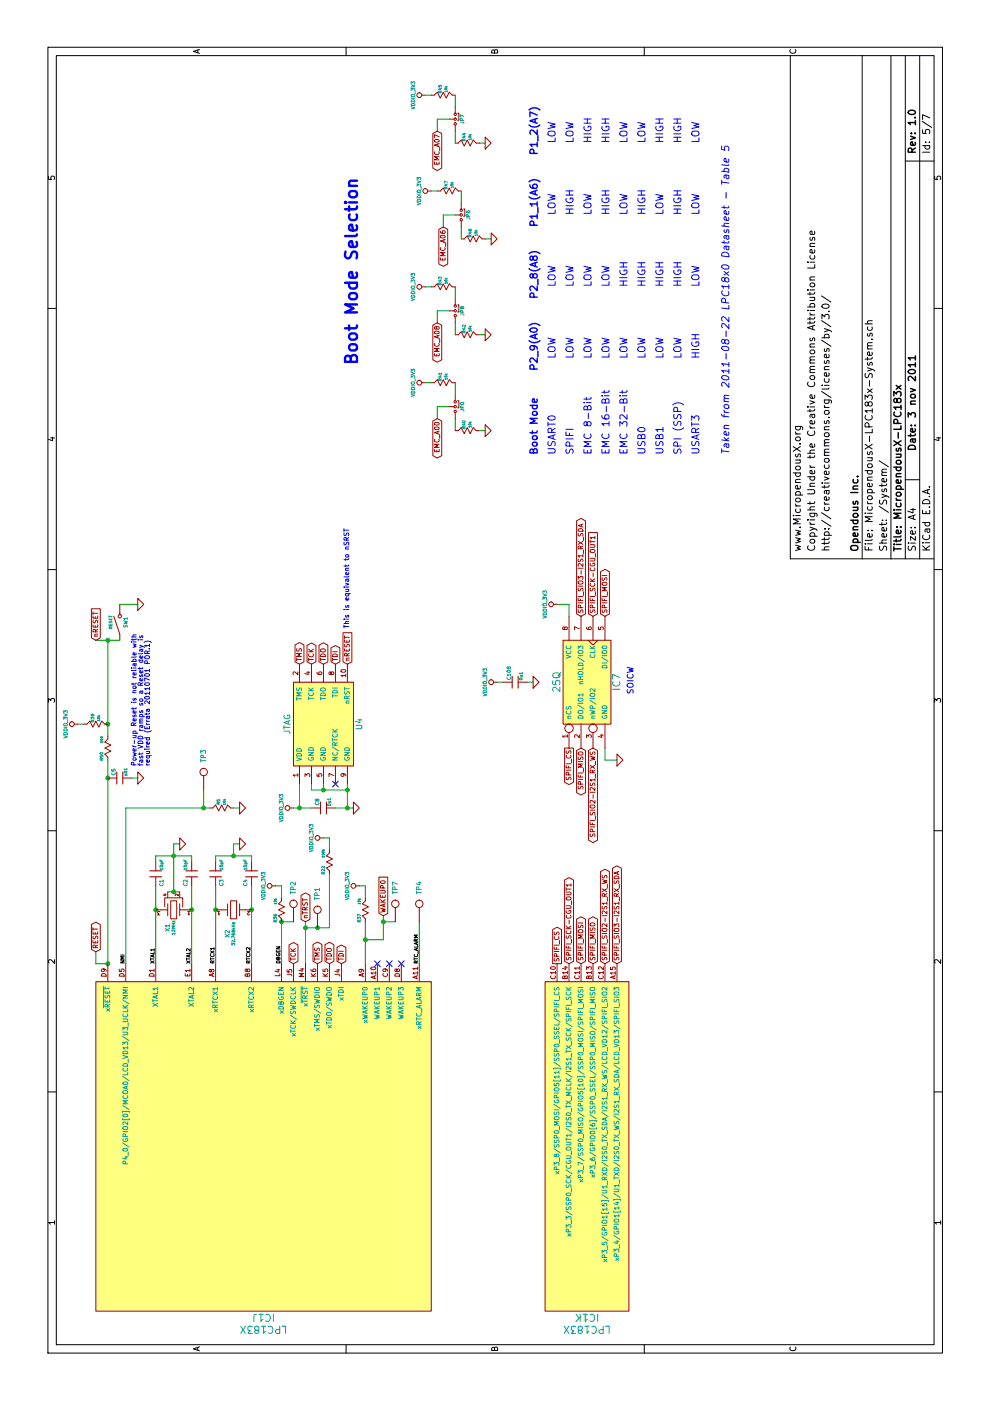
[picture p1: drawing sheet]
EESchema Schematic File Version 2  date 11/3/2011 3:45:57 PM
LIBS:power
LIBS:device
LIBS:transistors
LIBS:conn
LIBS:linear
LIBS:regul
LIBS:74xx
LIBS:cmos4000
LIBS:adc-dac
LIBS:memory
LIBS:xilinx
LIBS:special
LIBS:microcontrollers
LIBS:dsp
LIBS:microchip
LIBS:analog_switches
LIBS:motorola
LIBS:texas
LIBS:intel
LIBS:audio
LIBS:interface
LIBS:digital-audio
LIBS:philips
LIBS:display
LIBS:cypress
LIBS:siliconi
LIBS:opto
LIBS:atmel
LIBS:contrib
LIBS:valves
LIBS:MicropendousX-LPC183x-cache
EELAYER 25  0
EELAYER END
$Descr A4 11700 8267
encoding utf-8
Sheet 5 7
Title "MicropendousX-LPC183x"
Date "3 nov 2011"
Rev "1.0"
Comp "Opendous Inc."
Comment1 ""
Comment2 "http://creativecommons.org/licenses/by/3.0/"
Comment3 "Copyright Under the Creative Commons Attribution License"
Comment4 "www.MicropendousX.org"
$EndDescr
Text Notes 9900 5250 0    60   ~ 0
LOW
Text Notes 9900 5400 0    60   ~ 0
HIGH
Text Notes 9900 5700 0    60   ~ 0
HIGH
Text Notes 9900 5550 0    60   ~ 0
LOW
Text Notes 9900 4950 0    60   ~ 0
LOW
Text Notes 9900 5100 0    60   ~ 0
HIGH
Connection ~ 3650 900 
Wire Wire Line
	3650 800  3650 900 
Wire Wire Line
	3650 800  3750 800 
Wire Wire Line
	4600 2750 4700 2750
Wire Wire Line
	4700 2750 4700 2700
Connection ~ 3950 2550
Connection ~ 3850 3050
Wire Wire Line
	4050 3200 4000 3200
Wire Wire Line
	4000 3200 3850 3200
Wire Wire Line
	3850 3200 3850 3050
Wire Wire Line
	4950 2000 4950 1950
Wire Wire Line
	3650 1050 4950 1050
Wire Wire Line
	10600 3800 10500 3800
Wire Wire Line
	10900 3600 10900 3550
Wire Wire Line
	10500 4000 10500 4050
Wire Wire Line
	10800 3800 10900 3800
Wire Wire Line
	10600 3650 10700 3650
Wire Wire Line
	10700 3650 10700 3750
Wire Wire Line
	9900 3800 9900 3700
Wire Wire Line
	9900 3700 9800 3700
Wire Wire Line
	10000 3850 10100 3850
Wire Wire Line
	9700 4050 9700 4100
Wire Wire Line
	10100 3650 10100 3600
Wire Wire Line
	9800 3850 9700 3850
Wire Wire Line
	9000 3800 8900 3800
Wire Wire Line
	9300 3600 9300 3550
Wire Wire Line
	8900 4000 8900 4050
Wire Wire Line
	9200 3800 9300 3800
Wire Wire Line
	9000 3650 9100 3650
Wire Wire Line
	9100 3650 9100 3750
Wire Wire Line
	8300 3750 8300 3650
Wire Wire Line
	8300 3650 8200 3650
Wire Wire Line
	8400 3800 8500 3800
Wire Wire Line
	8100 4000 8100 4050
Wire Wire Line
	6350 800  6350 900 
Wire Wire Line
	6350 900  6350 1000
Wire Wire Line
	6000 4400 6000 4450
Wire Wire Line
	6650 4650 6650 4750
Wire Wire Line
	6650 4750 6550 4750
Wire Wire Line
	4000 3500 3650 3500
Wire Wire Line
	4000 2450 4000 2350
Connection ~ 5100 2700
Wire Wire Line
	5150 2700 5100 2700
Wire Wire Line
	5650 650  5650 700 
Wire Wire Line
	5200 1100 5200 1150
Connection ~ 5650 900 
Connection ~ 4100 1300
Wire Wire Line
	4300 1300 4100 1300
Wire Wire Line
	4100 1300 3650 1300
Connection ~ 4100 2100
Wire Wire Line
	4300 2100 4100 2100
Wire Wire Line
	4100 2100 3650 2100
Connection ~ 4550 1950
Wire Wire Line
	4650 2000 4650 1950
Wire Wire Line
	4500 1800 4550 1800
Wire Wire Line
	4550 1800 4550 1950
Wire Wire Line
	4550 1950 4550 2100
Wire Wire Line
	4550 2100 4500 2100
Wire Wire Line
	4650 1950 4550 1950
Connection ~ 4250 1450
Wire Wire Line
	4250 1450 4550 1450
Wire Wire Line
	4550 1450 4650 1450
Wire Wire Line
	4500 1600 4550 1600
Wire Wire Line
	4550 1600 4550 1450
Wire Wire Line
	4550 1450 4550 1300
Wire Wire Line
	4550 1300 4500 1300
Connection ~ 4950 2900
Wire Wire Line
	5150 2900 5100 2900
Wire Wire Line
	5100 2900 4950 2900
Wire Wire Line
	4950 2600 4950 2500
Wire Wire Line
	4950 2500 4950 2450
Wire Wire Line
	4950 2800 4950 2900
Wire Wire Line
	4950 2900 4950 2950
Wire Wire Line
	5150 2500 4950 2500
Connection ~ 4950 2500
Wire Wire Line
	4250 1400 4250 1450
Wire Wire Line
	4250 1450 4250 1500
Wire Wire Line
	4650 1450 4650 1500
Connection ~ 4550 1450
Wire Wire Line
	4300 1800 4100 1800
Wire Wire Line
	4100 1800 3650 1800
Connection ~ 4100 1800
Wire Wire Line
	4300 1600 4100 1600
Wire Wire Line
	4100 1600 3650 1600
Connection ~ 4100 1600
Wire Wire Line
	3650 900  5200 900 
Wire Wire Line
	5200 900  5350 900 
Connection ~ 5200 900 
Wire Wire Line
	5150 2600 5100 2600
Wire Wire Line
	5100 2600 5100 2700
Wire Wire Line
	5100 2700 5100 2900
Connection ~ 5100 2900
Wire Wire Line
	4200 2350 4300 2350
Wire Wire Line
	4300 2350 4300 2300
Wire Wire Line
	4000 2350 3650 2350
Connection ~ 4000 2350
Wire Wire Line
	3650 3050 3850 3050
Wire Wire Line
	3850 3050 4000 3050
Wire Wire Line
	4300 3000 4300 3050
Wire Wire Line
	4300 3050 4200 3050
Wire Wire Line
	5350 5150 5350 5050
Wire Wire Line
	5350 5050 5450 5050
Wire Wire Line
	6000 4200 6000 4150
Wire Wire Line
	6650 1000 6650 1150
Wire Wire Line
	6350 900  5650 900 
Wire Wire Line
	5650 900  5550 900 
Connection ~ 6350 900 
Wire Wire Line
	5100 1700 4950 1700
Wire Wire Line
	8500 3600 8500 3550
Wire Wire Line
	8200 3800 8100 3800
Wire Wire Line
	4950 1050 4950 1700
Wire Wire Line
	4950 1700 4950 1750
Connection ~ 4950 1700
Wire Wire Line
	4000 3300 4000 3200
Connection ~ 4000 3200
Wire Wire Line
	4000 2550 3950 2550
Wire Wire Line
	3950 2550 3650 2550
Wire Wire Line
	4400 2750 3950 2750
Wire Wire Line
	3950 2750 3950 2650
Wire Wire Line
	3950 2650 3950 2550
Connection ~ 3950 2650
Text Notes 10500 5400 0    60   ~ 0
LOW
Text Notes 10500 5250 0    60   ~ 0
LOW
Text Notes 10500 5700 0    60   ~ 0
HIGH
Text Notes 9900 5850 0    60   ~ 0
LOW
Text Notes 10500 5850 0    60   ~ 0
LOW
Text Notes 9300 5700 0    60   ~ 0
HIGH
Text Notes 9300 4800 0    60   ~ 0
LOW
Text Notes 9300 5100 0    60   ~ 0
LOW
Text Notes 9300 4950 0    60   ~ 0
LOW
Text Notes 8700 5700 0    60   ~ 0
LOW
Text Notes 9300 5850 0    60   ~ 0
LOW
Text Notes 7900 5850 0    60   ~ 0
USART3
Text Notes 8700 5850 0    60   ~ 0
HIGH
Text Notes 9300 4650 0    60   ~ 0
LOW
Text Notes 10500 4650 0    60   ~ 0
LOW
Text GLabel 3750 800  2    40   BiDi ~ 0
~RESET~
$Comp
L R_MINI R22
U 1 1
P 4500 2750
F 0 "R22" H 4430 2800 25  0000 C CNN
F 1 "199k" H 4570 2800 20  0000 C CNN
	1    4500 2750
	1    0    0    -1  
$EndComp
$Comp
L VDDIO_3V3 #PWR055
U 1 1
P 4700 2700
F 0 "#PWR055" H 4700 2800 30  0001 C CNN
F 1 "VDDIO_3V3" H 4700 2800 30  0000 C CNN
	1    4700 2700
	1    0    0    -1  
$EndComp
Text GLabel 4000 2550 2    40   BiDi ~ 0
nTRST
$Comp
L CONN_1 TP7
U 1 1
P 4150 3300
F 0 "TP7" H 4230 3300 40  0000 L CNN
F 1 "WAKEUP0" H 4150 3355 30  0001 C CNN
	1    4150 3300
	1    0    0    -1  
$EndComp
Text Notes 8700 5250 0    60   ~ 0
LOW
Text Notes 8700 5400 0    60   ~ 0
LOW
Text Notes 8700 5550 0    60   ~ 0
LOW
Text Notes 8700 4950 0    60   ~ 0
LOW
Text Notes 8700 5100 0    60   ~ 0
LOW
Text Notes 8700 4800 0    60   ~ 0
LOW
$Comp
L CONN_1 TP3
U 1 1
P 5250 1700
F 0 "TP3" H 5330 1700 40  0000 L CNN
F 1 "NMI" H 5250 1755 30  0001 C CNN
	1    5250 1700
	1    0    0    -1  
$EndComp
NoConn ~ 3650 3350
Text GLabel 4050 3200 2    40   Input ~ 0
WAKEUP0
$Comp
L GND #PWR056
U 1 1
P 4950 2000
F 0 "#PWR056" H 4950 2000 30  0001 C CNN
F 1 "GND" H 4950 1930 30  0001 C CNN
	1    4950 2000
	1    0    0    -1  
$EndComp
$Comp
L R_MINI R5
U 1 1
P 4950 1850
F 0 "R5" V 4925 1900 25  0000 C CNN
F 1 "10k" V 4975 1900 20  0000 C CNN
	1    4950 1850
	0    1    1    0   
$EndComp
Text Label 3650 3500 0    30   ~ 0
RTC_ALARM
Text Label 3650 1050 0    30   ~ 0
NMI
Text Label 3650 2350 0    30   ~ 0
DBGEN
$Comp
L CONN_1 TP1
U 1 1
P 4100 2650
F 0 "TP1" H 4180 2650 40  0000 L CNN
F 1 "nTRST" H 4100 2705 30  0001 C CNN
	1    4100 2650
	1    0    0    -1  
$EndComp
Text Notes 9300 5250 0    60   ~ 0
HIGH
Text Notes 9300 5400 0    60   ~ 0
HIGH
Text Notes 9300 5550 0    60   ~ 0
HIGH
Text Notes 9900 4800 0    60   ~ 0
HIGH
Text Notes 7900 6100 0    60   Italic 0
Taken from 2011-08-22 LPC18x0 Datasheet - Table 5
Text Notes 7900 5250 0    60   ~ 0
EMC 32-Bit
Text Notes 7900 5400 0    60   ~ 0
USB0
Text Notes 7900 5700 0    60   ~ 0
SPI (SSP)
Text Notes 10500 5550 0    60   ~ 0
HIGH
Text Notes 7900 5550 0    60   ~ 0
USB1
Text Notes 7900 4950 0    60   ~ 0
EMC 8-Bit
Text Notes 10500 4950 0    60   ~ 0
HIGH
Text Notes 10500 5100 0    60   ~ 0
HIGH
Text Notes 7900 5100 0    60   ~ 0
EMC 16-Bit
Text Notes 7900 4800 0    60   ~ 0
SPIFI
Text Notes 10500 4800 0    60   ~ 0
LOW
Text Notes 9900 4650 0    60   ~ 0
LOW
Text Notes 7900 4650 0    60   ~ 0
USART0
Text Notes 8700 4650 0    60   ~ 0
LOW
Text Notes 10400 4500 0    60   ~ 12
P1_2(A7)
Text Notes 9800 4500 0    60   ~ 12
P1_1(A6)
Text Notes 9200 4500 0    60   ~ 12
P2_8(A8)
Text Notes 8600 4500 0    60   ~ 12
P2_9(A0)
Text Notes 7900 4500 0    60   ~ 12
Boot Mode
Text Notes 8650 3000 0    100  ~ 20
Boot Mode Selection
$Comp
L JUMPER-3 JP7
U 1 1
P 10700 3800
F 0 "JP7" H 10700 3740 30  0000 C CNN
F 1 "JUMPER-3" H 10700 3800 30  0001 C CNN
	1    10700 3800
	1    0    0    -1  
$EndComp
$Comp
L R_MINI R44
U 1 1
P 10500 3900
F 0 "R44" V 10475 3950 25  0000 C CNN
F 1 "10k" V 10525 3950 20  0000 C CNN
	1    10500 3900
	0    1    1    0   
$EndComp
$Comp
L R_MINI R45
U 1 1
P 10900 3700
F 0 "R45" V 10875 3750 25  0000 C CNN
F 1 "10k" V 10925 3750 20  0000 C CNN
	1    10900 3700
	0    1    1    0   
$EndComp
$Comp
L VDDIO_3V3 #PWR057
U 1 1
P 10900 3550
F 0 "#PWR057" H 10900 3650 30  0001 C CNN
F 1 "VDDIO_3V3" H 10900 3650 30  0000 C CNN
	1    10900 3550
	1    0    0    -1  
$EndComp
$Comp
L GND #PWR058
U 1 1
P 10500 4050
F 0 "#PWR058" H 10500 4050 30  0001 C CNN
F 1 "GND" H 10500 3980 30  0001 C CNN
	1    10500 4050
	1    0    0    -1  
$EndComp
$Comp
L GND #PWR059
U 1 1
P 9700 4100
F 0 "#PWR059" H 9700 4100 30  0001 C CNN
F 1 "GND" H 9700 4030 30  0001 C CNN
	1    9700 4100
	1    0    0    -1  
$EndComp
$Comp
L VDDIO_3V3 #PWR060
U 1 1
P 10100 3600
F 0 "#PWR060" H 10100 3700 30  0001 C CNN
F 1 "VDDIO_3V3" H 10100 3700 30  0000 C CNN
	1    10100 3600
	1    0    0    -1  
$EndComp
$Comp
L R_MINI R47
U 1 1
P 10100 3750
F 0 "R47" V 10075 3800 25  0000 C CNN
F 1 "10k" V 10125 3800 20  0000 C CNN
	1    10100 3750
	0    1    1    0   
$EndComp
$Comp
L R_MINI R46
U 1 1
P 9700 3950
F 0 "R46" V 9675 4000 25  0000 C CNN
F 1 "10k" V 9725 4000 20  0000 C CNN
	1    9700 3950
	0    1    1    0   
$EndComp
$Comp
L JUMPER-3 JP6
U 1 1
P 9900 3850
F 0 "JP6" H 9900 3790 30  0000 C CNN
F 1 "JUMPER-3" H 9900 3850 30  0001 C CNN
	1    9900 3850
	1    0    0    -1  
$EndComp
$Comp
L JUMPER-3 JP8
U 1 1
P 9100 3800
F 0 "JP8" H 9100 3740 30  0000 C CNN
F 1 "JUMPER-3" H 9100 3800 30  0001 C CNN
	1    9100 3800
	1    0    0    -1  
$EndComp
$Comp
L R_MINI R42
U 1 1
P 8900 3900
F 0 "R42" V 8875 3950 25  0000 C CNN
F 1 "10k" V 8925 3950 20  0000 C CNN
	1    8900 3900
	0    1    1    0   
$EndComp
$Comp
L R_MINI R43
U 1 1
P 9300 3700
F 0 "R43" V 9275 3750 25  0000 C CNN
F 1 "10k" V 9325 3750 20  0000 C CNN
	1    9300 3700
	0    1    1    0   
$EndComp
$Comp
L VDDIO_3V3 #PWR061
U 1 1
P 9300 3550
F 0 "#PWR061" H 9300 3650 30  0001 C CNN
F 1 "VDDIO_3V3" H 9300 3650 30  0000 C CNN
	1    9300 3550
	1    0    0    -1  
$EndComp
$Comp
L GND #PWR062
U 1 1
P 8900 4050
F 0 "#PWR062" H 8900 4050 30  0001 C CNN
F 1 "GND" H 8900 3980 30  0001 C CNN
	1    8900 4050
	1    0    0    -1  
$EndComp
$Comp
L GND #PWR063
U 1 1
P 8100 4050
F 0 "#PWR063" H 8100 4050 30  0001 C CNN
F 1 "GND" H 8100 3980 30  0001 C CNN
	1    8100 4050
	1    0    0    -1  
$EndComp
$Comp
L VDDIO_3V3 #PWR064
U 1 1
P 4950 2450
F 0 "#PWR064" H 4950 2550 30  0001 C CNN
F 1 "VDDIO_3V3" H 4950 2550 30  0000 C CNN
	1    4950 2450
	1    0    0    -1  
$EndComp
$Comp
L VDDIO_3V3 #PWR065
U 1 1
P 5650 650
F 0 "#PWR065" H 5650 750 30  0001 C CNN
F 1 "VDDIO_3V3" H 5650 750 30  0000 C CNN
	1    5650 650 
	1    0    0    -1  
$EndComp
$Comp
L VDDIO_3V3 #PWR066
U 1 1
P 4300 2300
F 0 "#PWR066" H 4300 2400 30  0001 C CNN
F 1 "VDDIO_3V3" H 4300 2400 30  0000 C CNN
	1    4300 2300
	1    0    0    -1  
$EndComp
$Comp
L VDDIO_3V3 #PWR067
U 1 1
P 4300 3000
F 0 "#PWR067" H 4300 3100 30  0001 C CNN
F 1 "VDDIO_3V3" H 4300 3100 30  0000 C CNN
	1    4300 3000
	1    0    0    -1  
$EndComp
$Comp
L VDDIO_3V3 #PWR068
U 1 1
P 6000 4150
F 0 "#PWR068" H 6000 4250 30  0001 C CNN
F 1 "VDDIO_3V3" H 6000 4250 30  0000 C CNN
	1    6000 4150
	1    0    0    -1  
$EndComp
$Comp
L VDDIO_3V3 #PWR069
U 1 1
P 6650 4650
F 0 "#PWR069" H 6650 4750 30  0001 C CNN
F 1 "VDDIO_3V3" H 6650 4750 30  0000 C CNN
	1    6650 4650
	1    0    0    -1  
$EndComp
$Comp
L VDDIO_3V3 #PWR070
U 1 1
P 8500 3550
F 0 "#PWR070" H 8500 3650 30  0001 C CNN
F 1 "VDDIO_3V3" H 8500 3650 30  0000 C CNN
	1    8500 3550
	1    0    0    -1  
$EndComp
$Comp
L R_MINI R41
U 1 1
P 8500 3700
F 0 "R41" V 8475 3750 25  0000 C CNN
F 1 "10k" V 8525 3750 20  0000 C CNN
	1    8500 3700
	0    1    1    0   
$EndComp
$Comp
L R_MINI R40
U 1 1
P 8100 3900
F 0 "R40" V 8075 3950 25  0000 C CNN
F 1 "10k" V 8125 3950 20  0000 C CNN
	1    8100 3900
	0    1    1    0   
$EndComp
$Comp
L JUMPER-3 JP0
U 1 1
P 8300 3800
F 0 "JP0" H 8300 3740 30  0000 C CNN
F 1 "JUMPER-3" H 8300 3800 30  0001 C CNN
	1    8300 3800
	1    0    0    -1  
$EndComp
Text GLabel 8200 3650 0    40   BiDi ~ 0
EMC_A00
Text GLabel 9000 3650 0    40   BiDi ~ 0
EMC_A08
Text GLabel 9800 3700 0    40   BiDi ~ 0
EMC_A06
Text GLabel 10600 3650 0    40   BiDi ~ 0
EMC_A07
Text Notes 5900 5300 0    50   ~ 0
SOICW
$Comp
L GND #PWR071
U 1 1
P 6650 1150
F 0 "#PWR071" H 6650 1150 30  0001 C CNN
F 1 "GND" H 6650 1080 30  0001 C CNN
	1    6650 1150
	1    0    0    -1  
$EndComp
$Comp
L SWITCH_PUSHBUTTON SW1
U 1 1
P 6500 1000
F 0 "SW1" H 6500 950 30  0000 C CNN
F 1 "RESET" H 6500 1075 25  0000 C CNN
	1    6500 1000
	-1   0    0    -1  
$EndComp
$Comp
L GND #PWR072
U 1 1
P 5350 5150
F 0 "#PWR072" H 5350 5150 30  0001 C CNN
F 1 "GND" H 5350 5080 30  0001 C CNN
	1    5350 5150
	1    0    0    -1  
$EndComp
$Comp
L C_MINI C108
U 1 1
P 6000 4300
F 0 "C108" V 5950 4375 30  0000 C CNN
F 1 "0u1" V 6050 4350 25  0000 C CNN
	1    6000 4300
	0    1    1    0   
$EndComp
$Comp
L GND #PWR073
U 1 1
P 6000 4450
F 0 "#PWR073" H 6000 4450 30  0001 C CNN
F 1 "GND" H 6000 4380 30  0001 C CNN
	1    6000 4450
	1    0    0    -1  
$EndComp
Text GLabel 5450 4750 0    40   Output ~ 0
SPIFI_CS
Text GLabel 6550 4950 2    40   Input ~ 0
SPIFI_SCK-CGU_OUT1
Text GLabel 5450 4850 0    40   BiDi ~ 0
SPIFI_MISO
Text GLabel 6550 5050 2    40   BiDi ~ 0
SPIFI_MOSI
Text GLabel 5450 4950 0    40   BiDi ~ 0
SPIFI_SIO2-I2S1_RX_WS
Text GLabel 6550 4850 2    40   BiDi ~ 0
SPIFI_SIO3-I2S1_RX_SDA
$Comp
L SPI_FLASH_25Q IC7
U 1 1
P 6000 4900
F 0 "IC7" H 6000 4650 60  0000 C CNN
F 1 "25Q" H 6000 5150 60  0000 C CNN
	1    6000 4900
	1    0    0    -1  
$EndComp
$Comp
L R_MINI R37
U 1 1
P 4100 3050
F 0 "R37" H 4030 3100 25  0000 C CNN
F 1 "10k" H 4170 3100 20  0000 C CNN
	1    4100 3050
	1    0    0    -1  
$EndComp
NoConn ~ 3650 3150
NoConn ~ 3650 3250
$Comp
L CONN_1 TP4
U 1 1
P 4150 3500
F 0 "TP4" H 4230 3500 40  0000 L CNN
F 1 "RTC_ALARM" H 4150 3555 30  0001 C CNN
	1    4150 3500
	1    0    0    -1  
$EndComp
Text GLabel 3650 5150 2    40   BiDi ~ 0
SPIFI_SIO3-I2S1_RX_SDA
Text GLabel 3650 5050 2    40   BiDi ~ 0
SPIFI_SIO2-I2S1_RX_WS
Text GLabel 3650 4850 2    40   BiDi ~ 0
SPIFI_MOSI
Text GLabel 3650 4950 2    40   BiDi ~ 0
SPIFI_MISO
Text GLabel 3650 4750 2    40   BiDi ~ 0
SPIFI_SCK-CGU_OUT1
Text GLabel 3650 4650 2    40   Output ~ 0
SPIFI_CS
$Comp
L CONN_1 TP2
U 1 1
P 4150 2450
F 0 "TP2" H 4230 2450 40  0000 L CNN
F 1 "DBGEN" H 4150 2505 30  0001 C CNN
	1    4150 2450
	1    0    0    -1  
$EndComp
$Comp
L R_MINI R36
U 1 1
P 4100 2350
F 0 "R36" H 4030 2400 25  0000 C CNN
F 1 "10k" H 4170 2400 20  0000 C CNN
	1    4100 2350
	1    0    0    -1  
$EndComp
Text Notes 6450 2925 0    40   ~ 0
This is equivalent to nSRST
Text Notes 5300 1150 0    40   ~ 0
Power-up Reset is not reliable with\nfast VDD ramps so a Reset delay is\nrequired (Errata 20110701 POR.1)
$Comp
L GND #PWR074
U 1 1
P 5200 1150
F 0 "#PWR074" H 5200 1150 30  0001 C CNN
F 1 "GND" H 5200 1080 30  0001 C CNN
	1    5200 1150
	1    0    0    -1  
$EndComp
$Comp
L R_MINI R39
U 1 1
P 5650 800
F 0 "R39" V 5625 850 25  0000 C CNN
F 1 "10k" V 5675 850 20  0000 C CNN
	1    5650 800 
	0    1    1    0   
$EndComp
$Comp
L R_MINI R50
U 1 1
P 5450 900
F 0 "R50" H 5380 950 25  0000 C CNN
F 1 "100" H 5520 950 20  0000 C CNN
	1    5450 900 
	1    0    0    -1  
$EndComp
$Comp
L C_MINI C5
U 1 1
P 5200 1000
F 0 "C5" V 5150 1050 30  0000 C CNN
F 1 "u01" V 5250 1050 25  0000 C CNN
	1    5200 1000
	0    1    1    0   
$EndComp
Text GLabel 3650 2650 2    40   BiDi ~ 0
TMS
Text GLabel 3650 2750 2    40   BiDi ~ 0
TDO
Text GLabel 3650 2450 2    40   BiDi ~ 0
TCK
Text GLabel 3650 2850 2    40   BiDi ~ 0
TDI
Text GLabel 6350 800  2    40   Input ~ 0
nRESET
$Comp
L C_MINI C3
U 1 1
P 4400 1800
F 0 "C3" H 4325 1750 30  0000 C CNN
F 1 "10pF" H 4475 1750 25  0000 C CNN
	1    4400 1800
	1    0    0    -1  
$EndComp
$Comp
L C_MINI C4
U 1 1
P 4400 2100
F 0 "C4" H 4325 2150 30  0000 C CNN
F 1 "10pF" H 4475 2150 25  0000 C CNN
	1    4400 2100
	1    0    0    -1  
$EndComp
$Comp
L GND #PWR075
U 1 1
P 4650 2000
F 0 "#PWR075" H 4650 2000 30  0001 C CNN
F 1 "GND" H 4650 1930 30  0001 C CNN
	1    4650 2000
	1    0    0    -1  
$EndComp
Text Label 3650 1800 0    30   ~ 0
RTCX1
Text Label 3650 2100 0    30   ~ 0
RTCX2
Text Label 3650 1600 0    30   ~ 0
XTAL2
Text Label 3650 1300 0    30   ~ 0
XTAL1
$Comp
L GND #PWR076
U 1 1
P 4650 1500
F 0 "#PWR076" H 4650 1500 30  0001 C CNN
F 1 "GND" H 4650 1430 30  0001 C CNN
	1    4650 1500
	1    0    0    -1  
$EndComp
$Comp
L C_MINI C2
U 1 1
P 4400 1600
F 0 "C2" H 4325 1650 30  0000 C CNN
F 1 "10pF" H 4475 1650 25  0000 C CNN
	1    4400 1600
	1    0    0    -1  
$EndComp
$Comp
L C_MINI C1
U 1 1
P 4400 1300
F 0 "C1" H 4325 1250 30  0000 C CNN
F 1 "10pF" H 4475 1250 25  0000 C CNN
	1    4400 1300
	1    0    0    -1  
$EndComp
$Comp
L CRYSTAL_MINI_V2 X2
U 1 1
P 4100 1950
F 0 "X2" V 4050 1750 35  0000 C CNN
F 1 "32.768kHz" V 4100 1750 25  0000 C CNN
	1    4100 1950
	0    1    1    0   
$EndComp
$Comp
L CRYSTAL_4PIN_MINI_GND X1
U 1 1
P 4100 1450
F 0 "X1" V 4150 1300 35  0000 C CNN
F 1 "12MHz" V 4100 1300 25  0000 C CNN
	1    4100 1450
	0    1    -1   0   
$EndComp
$Comp
L LPC185X IC1
U 11 1
P 750 4900
F 0 "IC1" V 700 4900 60  0000 C CNN
F 1 "LPC183X" V 600 4900 60  0000 C CNN
	11   750  4900
	1    0    0    -1  
$EndComp
$Comp
L LPC185X IC1
U 10 1
P 750 2200
F 0 "IC1" V 700 2200 60  0000 C CNN
F 1 "LPC183X" V 600 2200 60  0000 C CNN
	10   750  2200
	1    0    0    -1  
$EndComp
NoConn ~ 5150 2800
$Comp
L CONN_CORTEX_DEBUG U4
U 1 1
P 5650 2700
F 0 "U4" H 5650 2400 50  0000 C CNN
F 1 "JTAG" H 5650 3000 50  0000 C CNN
	1    5650 2700
	1    0    0    -1  
$EndComp
Text GLabel 6150 2900 2    40   Input ~ 0
nRESET
$Comp
L GND #PWR077
U 1 1
P 4950 2950
F 0 "#PWR077" H 4950 2950 30  0001 C CNN
F 1 "GND" H 4950 2880 30  0001 C CNN
	1    4950 2950
	1    0    0    -1  
$EndComp
$Comp
L C_MINI C8
U 1 1
P 4950 2700
F 0 "C8" V 4900 2750 30  0000 C CNN
F 1 "0u1" V 5000 2750 25  0000 C CNN
	1    4950 2700
	0    1    1    0   
$EndComp
Text GLabel 6150 2800 2    40   BiDi ~ 0
TDI
Text GLabel 6150 2600 2    40   BiDi ~ 0
TCK
Text GLabel 6150 2700 2    40   BiDi ~ 0
TDO
Text GLabel 6150 2500 2    40   BiDi ~ 0
TMS
$EndSCHEMATC
